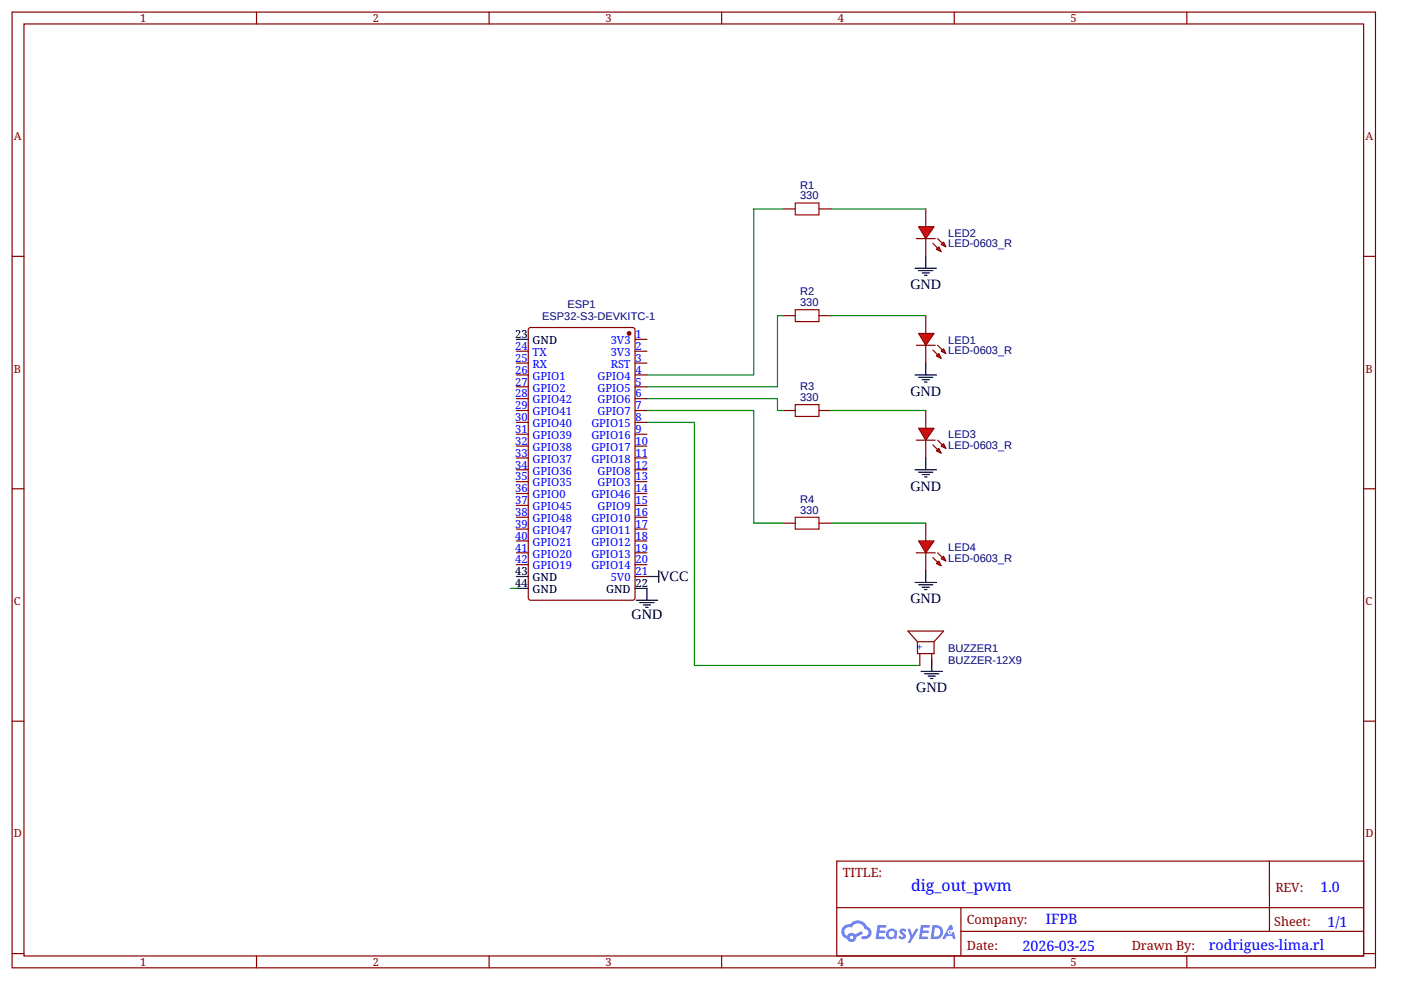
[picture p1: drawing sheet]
<svg xmlns="http://www.w3.org/2000/svg" width="297mm" height="210mm" viewBox="0 0 297 210" stroke-linecap="round" stroke-linejoin="round" font-family="sans-serif">
<g fill="none" stroke="#800" stroke-width=".25">
<path d="M2.6 2.6h289v202.7h-289zM5.1 5.1h284v197.7h-284zM54.4 2.6v2.5M103.7 2.6v2.5M153 2.6v2.5M202.3 2.6v2.5M251.6 2.6v2.5M2.6 54.4h2.5M289.1 54.4h2.5M2.6 103.7h2.5M289.1 103.7h2.5M2.6 153h2.5"/>
<path d="M289.1 153h2.5M177.4 182.7h111.7v20.1h-111.7zM177.4 192.6h111.6M203.7 197.6h85.3M203.7 192.6v10M269.1 182.7v14.9M2.6 202.3h2.5M54.4 202.8v2.5M103.7 202.8v2.5M153 202.8v2.5M202.3 202.8v2.5M251.6 202.8v2.5"/>
<path d="M289.1 202.3h2.5"/>
</g>
<g fill="#58f">
<path d="M190.9 197.2l.5-.2 .4 .1 .3 .3-.2 .4a.33 .33 0 0 0-.3-.3 .33 .33 0 0 0-.3 .1v.1a.85 .85 0 0 1 .7 .6 .85 .85 0 0 1-.3 .9l-.6 .1-.6-.4 .3-.4 .5 .3 .2-.1v-.2a.87 .87 0 0 1-.6-1.3z"/>
<path d="M192.4 197.1h.6l.4 1.3 .8-1.3h.6l-1.8 2.9h-.6l.7-1.1z"/>
<path d="M186.1 196.3h1.6l.2 .1-.1 .4h-1.2l-.1 .6h1l.3 .3-.3 .2h-1.1l-.1 .8 1.2 .1 .1 .2-.1 .2h-1.9z"/>
<path d="M195.2 196.3h1.7l.2 .1-.1 .4h-1.2l-.1 .6h1l.3 .3-.3 .2h-1.1l-.1 .8 1.2 .1 .1 .2-.1 .2h-1.9z"/>
<path d="M201.4 196.3h.5l.2 .9-.4 .2a.49 .49 0 0 0-.8 .2 .49 .49 0 0 0 .4 .7 .49 .49 0 0 0 .6-.5l.3-.1 .4 1.5h-.5l-.2-.6h-1.2l-.4 .6h-.6z"/>
<path d="M197.7 196.3l-.4 2.9h.9a1.5 1.5 0 0 0 1.8-1.5 1.5 1.5 0 0 0-1.8-1.4zM198.2 196.8a1.01 1.01 0 0 1 1.2 1.1 1.01 1.01 0 0 1-1.4 .8z"/>
<path d="M188.3 197.3a1.1 1.1 0 0 0-.3 1.6 1.1 1.1 0 0 0 1.6 .2l.4 .1 .2-1.6-.4-.2a1.01 1.01 0 0 0-1.5-.1zM188.3 198.1a.7 .7 0 0 1 1.4 0 .7 .7 0 0 1-1.4 0z"/>
<path d="M178.9 196.5a1.57 1.57 0 0 0 .7 2.7 1.01 1.01 0 0 0 1.2 .6 1.01 1.01 0 0 0 .8-1l1.4-.7-.3-.5-1.4 .6a1.02 1.02 0 0 0-1.7 .4 .99 .99 0 0 1-.5-1.4 .99 .99 0 0 1 1.4-.4 1.48 1.48 0 0 1 1.6-.9 1.48 1.48 0 0 1 1.3 1.2 .81 .81 0 0 1 .7 1.1 .81 .81 0 0 1-1.2 .4l-.3 .2v.3a1.39 1.39 0 0 0 2-.6 1.39 1.39 0 0 0-.8-1.9 2.17 2.17 0 0 0-3.7-.5l-.7 .1zM180.2 198.9a.38 .38 0 0 1 .7 0 .38 .38 0 0 1-.7 0z"/>
<circle cx="201.4" cy="197.8" r=".19"/>
</g>
<path d="M194.8 70.7h3.2l-1.7 2.6z" fill="#f00" stroke="#800" stroke-width=".25"/>
<path d="M194.3 73.3h4" fill="none" stroke="#800" stroke-width=".25"/>
<g fill="#800" stroke="#800" stroke-width=".25">
<path d="M198.8 73.3l1 1z"/>
<path d="M197.8 74.3l1 1z"/>
</g>
<g fill="#f00" stroke="#800" stroke-width=".25">
<path d="M199.5 74.5l.6-.5 .5 1z"/>
<path d="M199 75l.5 1-1-.5z"/>
</g>
<path d="M196.3 67v3.7M196.3 73.3v3.7" fill="none" stroke="#800" stroke-width=".25"/>
<path d="M194.8 48.1h3.2l-1.7 2.5z" fill="#f00" stroke="#800" stroke-width=".25"/>
<path d="M194.3 50.6h4" fill="none" stroke="#800" stroke-width=".25"/>
<g fill="#800" stroke="#800" stroke-width=".25">
<path d="M198.8 50.6l1 1z"/>
<path d="M197.8 51.6l1 1z"/>
</g>
<g fill="#f00" stroke="#800" stroke-width=".25">
<path d="M199.5 51.9l.6-.5 .5 1z"/>
<path d="M199 52.4l.5 1-1-.5z"/>
</g>
<path d="M196.3 44.3v3.8M196.3 50.6v3.8" fill="none" stroke="#800" stroke-width=".25"/>
<path d="M194.8 90.9h3.2l-1.7 2.5z" fill="#f00" stroke="#800" stroke-width=".25"/>
<path d="M194.3 93.4h4" fill="none" stroke="#800" stroke-width=".25"/>
<g fill="#800" stroke="#800" stroke-width=".25">
<path d="M198.8 93.4l1 1z"/>
<path d="M197.8 94.4l1 1z"/>
</g>
<g fill="#f00" stroke="#800" stroke-width=".25">
<path d="M199.5 94.6l.6-.5 .5 1z"/>
<path d="M199 95.1l.5 1.1-1-.5z"/>
</g>
<path d="M196.3 87.1v3.8M196.3 93.4v3.8" fill="none" stroke="#800" stroke-width=".25"/>
<path d="M194.8 114.8h3.2l-1.7 2.5z" fill="#f00" stroke="#800" stroke-width=".25"/>
<path d="M194.3 117.3h4" fill="none" stroke="#800" stroke-width=".25"/>
<g fill="#800" stroke="#800" stroke-width=".25">
<path d="M198.8 117.3l1 1z"/>
<path d="M197.8 118.3l1 1z"/>
</g>
<g fill="#f00" stroke="#800" stroke-width=".25">
<path d="M199.5 118.5l.6-.5 .5 1z"/>
<path d="M199 119l.5 1.1-1-.5z"/>
</g>
<g fill="none" stroke="#800" stroke-width=".25">
<path d="M166.1 44.3h2.5M173.6 44.3h2.6M109.5 74.5h2.5M109.5 77h2.5M109.5 79.5h2.5M112.1 69.7l.4-.2h21.6l.5 .2v57.1l-.2 .5h-21.9l-.4-.2zM134.6 72h2.6M134.6 74.5h2.6M134.6 77h2.6M134.6 79.5h2.6M166.1 67h2.5M173.6 67h2.6"/>
<path d="M109.5 82.1h2.5M109.5 84.6h2.5M109.5 87.1h2.5M109.5 89.6h2.5M109.5 92.1h2.5M109.5 94.6h2.5M109.5 97.2h2.5M109.5 99.7h2.5M134.6 82.1h2.6M134.6 84.6h2.6M134.6 87.1h2.6M134.6 89.6h2.6"/>
<path d="M134.6 92.1h2.6M134.6 94.6h2.6M134.6 97.2h2.6M134.6 99.7h2.6M166.1 87.1h2.5M173.6 87.1h2.6M109.5 102.2h2.5M109.5 104.7h2.5M109.5 107.2h2.5M109.5 109.7h2.5M109.5 112.3h2.5M109.5 114.8h2.5"/>
<path d="M109.5 117.3h2.5M109.5 119.8h2.5M134.6 102.2h2.6M134.6 104.7h2.6M134.6 107.2h2.6M134.6 109.7h2.6M134.6 112.3h2.6M134.6 114.8h2.6M134.6 117.3h2.6M134.6 119.8h2.6M166.1 111h2.5M173.6 111h2.6"/>
<path d="M196.3 111v3.8M196.3 117.3v3.8M134.6 122.3h2.6M194.5 136.2v2.5h3.5v-2.5M194.5 136.2h3.5M194.5 136.2l-2-2.3h7.6l-2.1 2.3M195 138.7v2.5M197.5 138.7v2.5"/>
</g>
<g fill="none" stroke="#000" stroke-width=".25">
<path d="M194 56.9h4.5M194.8 57.4h3M195.5 57.9h1.5M196 58.4h.5M196.3 54.4v2.5M109.5 72h2.5M194 79.5h4.5M196.3 77v2.5M194 99.7h4.5M194.8 80.1h3M195.5 80.6h1.5M196 81.1h.5"/>
<path d="M196.3 97.2v2.5M194.8 100.2h3M195.5 100.7h1.5M196 101.2h.5M109.5 124.8h2.5M109.5 122.3h2.5M134.6 124.8h2.6v2.5M134.9 127.3h4.5M135.6 127.9h3.1M136.4 128.4h1.5M136.9 128.9h.5M137.2 122.3h2.5"/>
<path d="M139.7 121.1v2.5M194 123.6h4.5M194.8 124.1h3M195.5 124.6h1.5M196 125.1h.5M196.3 121.1v2.5M197.5 139.9v2.5M195.3 142.4h4.5M196 142.9h3M196.8 143.5h1.5M197.3 144h.5"/>
</g>
<circle cx="133.4" cy="70.7" r=".38" fill="#800" stroke="#800" stroke-width=".25"/>
<path d="M166.1 44.3h-6.3v35.2h-22.6M176.2 44.3h20.1M166.1 67h-1.3v15.1h-27.6M176.2 67h20.1M137.2 84.6h27.6v2.5h1.3M137.2 87.1h22.6v23.9h6.3M137.2 89.6h10v51.6h47.8M176.2 87.1h20.1M176.2 111h20.1M108.2 124.8h1.3" fill="none" stroke="#080" stroke-width=".25"/>
<path d="M168.6 43.1h5v2.5h-5zM168.6 65.7h5v2.5h-5zM168.6 85.8h5v2.6h-5zM168.6 109.7h5v2.6h-5z" fill="none" stroke="#a00000" stroke-width=".25"/>
<text font-size="3.4" fill="#00f" x="193.2" y="189.1">dig_out_pwm</text>
<g font-size="3">
<text x="193" y="61.3">GND</text>
<text x="193" y="84">GND</text>
<text x="193" y="104.1">GND</text>
<text x="139.8" y="123.3">VCC</text>
<text x="133.9" y="131.4">GND</text>
<text x="193" y="128">GND</text>
<text x="194.3" y="146.8">GND</text>
</g>
<g font-size="3" fill="#00f">
<text x="280" y="189.3">1.0</text>
<text x="221.8" y="196.1">IFPB</text>
<text x="281.5" y="196.7">1/1</text>
<text x="216.8" y="201.7">2026-03-25</text>
<text x="256.3" y="201.6">rodrigues-lima.rl</text>
</g>
<g font-size="2.7" fill="#800">
<text x="178.7" y="186">TITLE:</text>
<text x="270.4" y="189.3">REV:</text>
<text x="205" y="196.1">Company:</text>
<text x="270.1" y="196.5">Sheet:</text>
<text x="205" y="201.6">Date:</text>
<text x="240" y="201.6">Drawn By:</text>
</g>
<g font-size="2.3" fill="#800">
<text x="29.7" y="4.7">1</text>
<text x="79" y="4.7">2</text>
<text x="128.4" y="4.7">3</text>
<text x="177.7" y="4.7">4</text>
<text x="227" y="4.7">5</text>
<text x="2.9" y="29.7">A</text>
<text x="289.5" y="29.7">A</text>
<text x="2.9" y="79">B</text>
<text x="289.5" y="79">B</text>
<text x="2.9" y="128.4">C</text>
<text x="289.5" y="128.4">C</text>
<text x="2.9" y="177.7">D</text>
<text x="289.5" y="177.7">D</text>
<text x="29.7" y="205">1</text>
<text x="79" y="205">2</text>
<text x="128.4" y="205">3</text>
<text x="177.7" y="205">4</text>
<text x="227" y="205">5</text>
</g>
<g font-size="2.3" fill="#000080">
<text x="169.6" y="40.1">R1</text>
<text x="169.6" y="42.3">330</text>
<text x="201.1" y="52.5">LED-0603_R</text>
<text x="201.1" y="50.2">LED2</text>
<text x="120.3" y="65.3">ESP1</text>
<text x="169.6" y="65">330</text>
<text x="169.6" y="62.7">R2</text>
<text x="114.9" y="67.9">ESP32-S3-DEVKITC-1</text>
<text x="201.1" y="75.1">LED-0603_R</text>
<text x="201.1" y="72.9">LED1</text>
<text x="169.6" y="82.8">R3</text>
<text x="169.6" y="85.1">330</text>
<text x="201.1" y="95.3">LED-0603_R</text>
<text x="201.1" y="93">LED3</text>
<text x="169.6" y="106.7">R4</text>
<text x="169.6" y="109">330</text>
<text x="201.1" y="119.2">LED-0603_R</text>
<text x="201.1" y="116.9">LED4</text>
<text x="201" y="138.3">BUZZER1</text>
<text x="201" y="140.8">BUZZER-12X9</text>
</g>
<g font-size="2.3">
<text x="109.3" y="71.8">23</text>
<text x="112.9" y="73">GND</text>
<text x="109.3" y="124.6">44</text>
<text x="109.3" y="122.1">43</text>
<text x="112.9" y="125.8">GND</text>
<text x="112.9" y="123.3">GND</text>
<text x="128.5" y="125.8">GND</text>
<text x="134.8" y="124.6">22</text>
</g>
<g font-size="2.3" fill="#00f">
<text x="134.8" y="71.8">1</text>
<text x="109.3" y="76.8">25</text>
<text x="109.3" y="74.3">24</text>
<text x="112.9" y="75.5">TX</text>
<text x="129.5" y="73">3V3</text>
<text x="129.5" y="75.5">3V3</text>
<text x="134.8" y="74.3">2</text>
<text x="134.8" y="76.8">3</text>
<text x="109.3" y="81.8">27</text>
<text x="109.3" y="79.3">26</text>
<text x="112.9" y="83.1">GPIO2</text>
<text x="112.9" y="80.6">GPIO1</text>
<text x="112.9" y="78">RX</text>
<text x="126.7" y="80.6">GPIO4</text>
<text x="126.7" y="83.1">GPIO5</text>
<text x="129.5" y="78">RST</text>
<text x="134.8" y="79.3">4</text>
<text x="134.8" y="81.8">5</text>
<text x="109.3" y="89.4">30</text>
<text x="109.3" y="86.8">29</text>
<text x="109.3" y="84.3">28</text>
<text x="112.9" y="88.1">GPIO41</text>
<text x="112.9" y="85.6">GPIO42</text>
<text x="126.7" y="85.6">GPIO6</text>
<text x="126.7" y="88.1">GPIO7</text>
<text x="134.8" y="84.3">6</text>
<text x="134.8" y="86.8">7</text>
<text x="134.8" y="89.4">8</text>
<text x="109.3" y="94.4">32</text>
<text x="109.3" y="91.9">31</text>
<text x="112.9" y="95.7">GPIO38</text>
<text x="112.9" y="93.1">GPIO39</text>
<text x="112.9" y="90.6">GPIO40</text>
<text x="125.4" y="90.6">GPIO15</text>
<text x="125.4" y="93.1">GPIO16</text>
<text x="125.4" y="95.7">GPIO17</text>
<text x="134.8" y="91.9">9</text>
<text x="134.8" y="94.4">10</text>
<text x="109.3" y="101.9">35</text>
<text x="109.3" y="99.4">34</text>
<text x="109.3" y="96.9">33</text>
<text x="112.9" y="100.7">GPIO36</text>
<text x="112.9" y="98.2">GPIO37</text>
<text x="125.4" y="98.2">GPIO18</text>
<text x="126.7" y="100.7">GPIO8</text>
<text x="134.8" y="96.9">11</text>
<text x="134.8" y="99.4">12</text>
<text x="134.8" y="101.9">13</text>
<text x="109.3" y="107">37</text>
<text x="109.3" y="104.5">36</text>
<text x="112.9" y="105.7">GPIO0</text>
<text x="112.9" y="103.2">GPIO35</text>
<text x="125.4" y="105.7">GPIO46</text>
<text x="126.7" y="103.2">GPIO3</text>
<text x="134.8" y="104.5">14</text>
<text x="134.8" y="107">15</text>
<text x="109.3" y="112">39</text>
<text x="109.3" y="109.5">38</text>
<text x="112.9" y="113.3">GPIO47</text>
<text x="112.9" y="110.7">GPIO48</text>
<text x="112.9" y="108.2">GPIO45</text>
<text x="125.4" y="110.7">GPIO10</text>
<text x="125.4" y="113.3">GPIO11</text>
<text x="126.7" y="108.2">GPIO9</text>
<text x="134.8" y="109.5">16</text>
<text x="134.8" y="112">17</text>
<text x="109.3" y="119.6">42</text>
<text x="109.3" y="117">41</text>
<text x="109.3" y="114.5">40</text>
<text x="112.9" y="118.3">GPIO20</text>
<text x="112.9" y="115.8">GPIO21</text>
<text x="125.4" y="115.8">GPIO12</text>
<text x="125.4" y="118.3">GPIO13</text>
<text x="134.8" y="114.5">18</text>
<text x="134.8" y="117">19</text>
<text x="134.8" y="119.6">20</text>
<text x="112.9" y="120.8">GPIO19</text>
<text x="125.4" y="120.8">GPIO14</text>
<text x="129.5" y="123.3">5V0</text>
<text x="134.8" y="122.1">21</text>
<text x="195.8" y="137.9" transform="rotate(-90 195.8 137.9)">+</text>
</g>
</svg>
